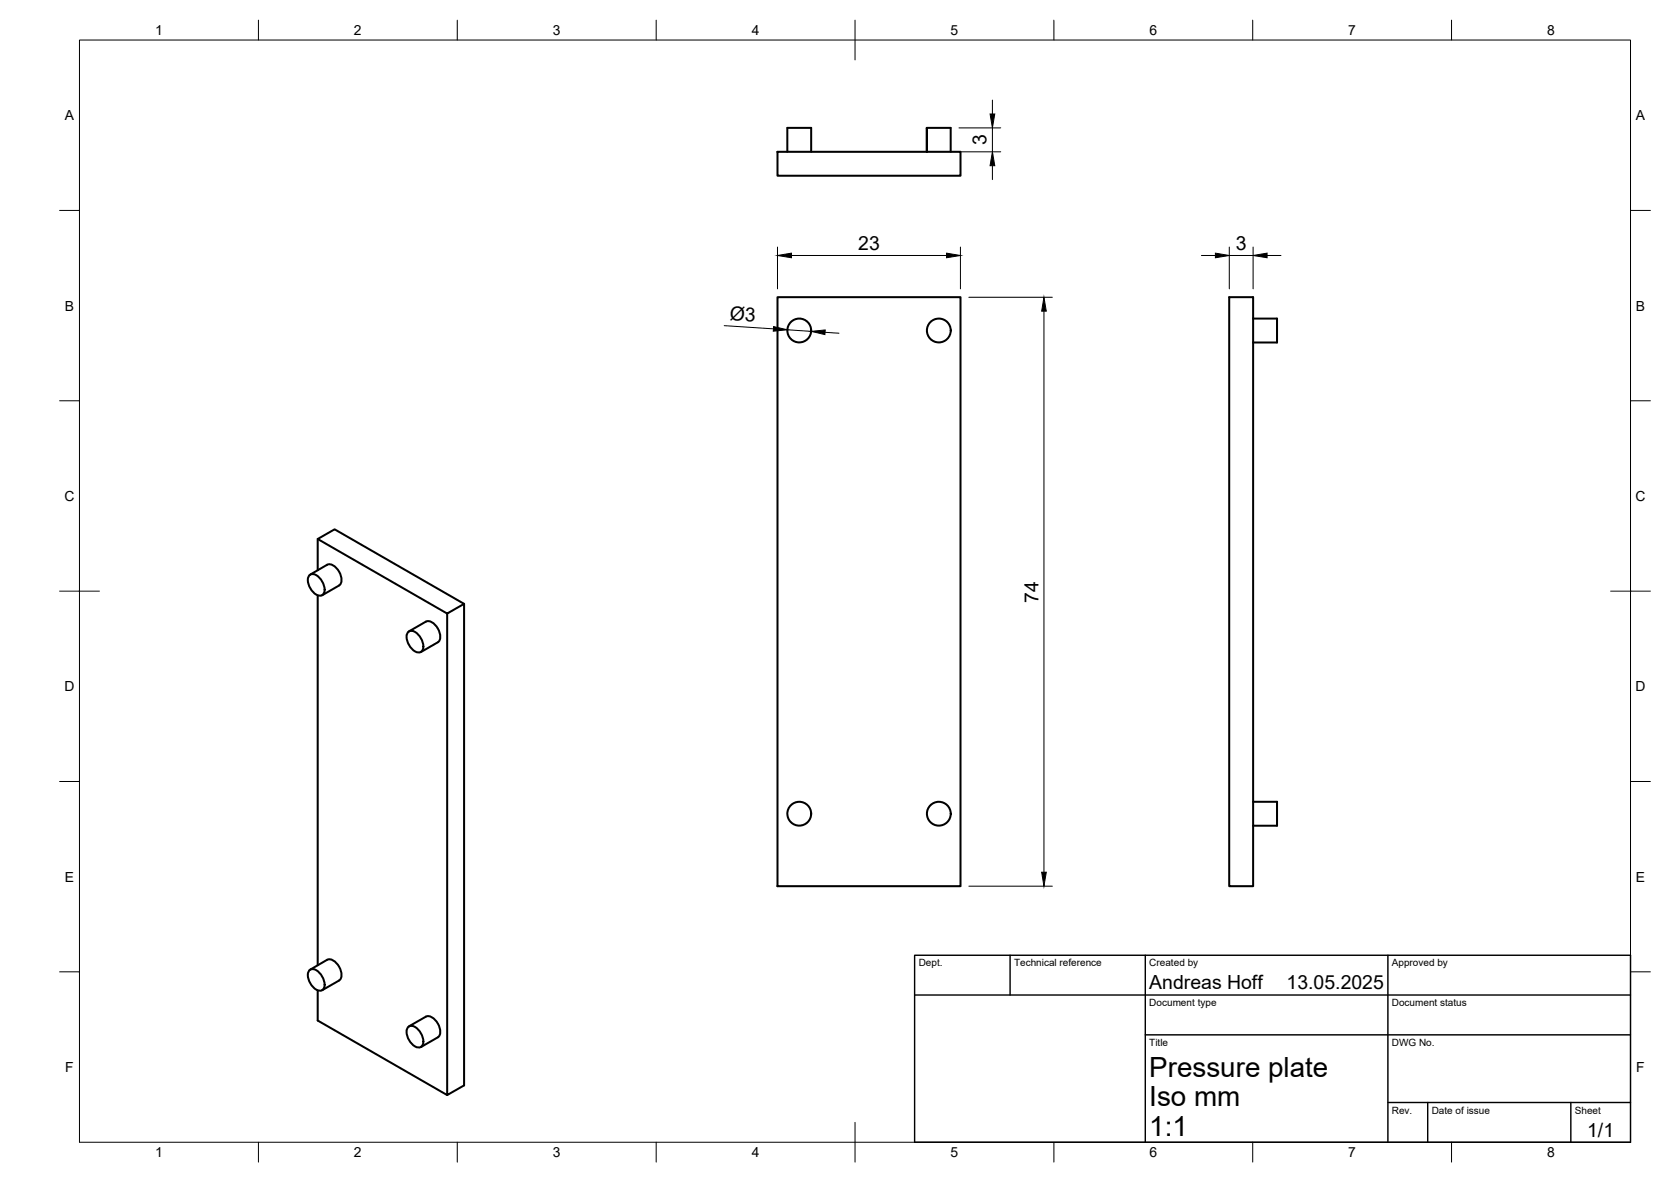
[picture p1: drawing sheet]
<svg xmlns="http://www.w3.org/2000/svg" width="420mm" height="297mm" viewBox="0 0 420 297" stroke-linecap="round" stroke-linejoin="round" font-family="sans-serif">
<!-- layer: Visible -->
<g fill="none" stroke="#000" stroke-width=".51">
<path d="M195.5 38.1h46v6.1h-46zM198 38.1v-6h6v6M233 32.1h6v6M233 32.1v6v-6M195.5 74.7h46v148h-46zM309.1 74.7h6v148h-6zM315.1 80.1h6v6h-6M79.9 135.5l4.2-2.5 32.6 18.8-4.3 2.4zM79.9 135.5v7.8M77.7 144.7a1.8 1.8 0 0 1 2.7 .6l.8 1.1a2.54 2.54 0 0 1-.2 3.2 2.74 2.74 0 0 1-3.1-2 3.2 3.2 0 0 1-.2-2.9zM78 144.4l4.3-2.5a2.98 2.98 0 0 1 3.3 2.4 2.29 2.29 0 0 1-.3 2.8M79.9 149.6v93"/>
<path d="M85.3 147.1l-4.3 2.5M102.5 159a1.8 1.8 0 0 1 2.8 .6l.7 1.1a2.54 2.54 0 0 1-.2 3.1 2.74 2.74 0 0 1-3.1-2 3.2 3.2 0 0 1-.2-2.8zM107.1 156.2l-4.3 2.5M107.1 156.2a2.98 2.98 0 0 1 3.3 2.4 2.29 2.29 0 0 1-.3 2.8l-4.3 2.5M116.7 151.8v121l-4.3 2.4v-121M315.1 201.5h6v6h-6M77.7 244a1.8 1.8 0 0 1 2.7 .6l.8 1.1a2.54 2.54 0 0 1-.2 3.1 2.74 2.74 0 0 1-3.1-2 3.2 3.2 0 0 1-.2-2.8zM78 243.7l4.3-2.5a2.98 2.98 0 0 1 3.3 2.4 2.29 2.29 0 0 1-.3 2.8l-4.3 2.4M79.9 248.9v7.6l32.5 18.7M102.5 258.2a1.8 1.8 0 0 1 2.8 .7l.7 1a2.54 2.54 0 0 1-.2 3.2 2.74 2.74 0 0 1-3.1-2 3.2 3.2 0 0 1-.2-2.9zM107.1 255.5l-4.3 2.4M107.1 255.5a2.98 2.98 0 0 1 3.3 2.3 2.29 2.29 0 0 1-.3 2.9l-4.3 2.4"/>
<circle cx="201" cy="83.1" r="3"/>
<circle cx="236.1" cy="83.1" r="3"/>
<circle cx="201" cy="204.5" r="3"/>
<circle cx="236.1" cy="204.5" r="3"/>
</g>
<!-- layer: BORDER -->
<g fill="none" stroke="#000" stroke-width=".25">
<path d="M20 10.1h390v276.9h-390zM65 5.1v5M115 5.1v5M165 5.1v5M215 5.1v10M265 5.1v5M315 5.1v5M365 5.1v5M15 52.9h5M410 52.9h5M15 100.7h5M410 100.7h5"/>
<path d="M15 148.6h10M405 148.6h10M15 196.4h5M410 196.4h5M15 244.2h5M410 244.2h5M65 287v5M115 287v5M165 287v5M215 282.1v9.9M265 287v5M315 287v5"/>
<path d="M365 287v5"/>
</g>
<!-- layer: TITLEBLOCK -->
<path d="M230 240.1h180v46.9h-180zM230 250h180M254 240.1v9.9M288 240.1v46.9M349 240.1v46.9M288 260.1h122M349 277.1h61M359 277.1v9.9M395 277.1v9.9" fill="none" stroke="#000" stroke-width=".36"/>
<!-- layer: FD_Dimensions -->
<g fill="none" stroke="#000" stroke-width=".25">
<path d="M241.1 32.1h10.5M241.1 38.1h10.5M249.5 25.2v3.4M249.5 32.1v6M249.5 41.6v3.5M195.5 62.1v10.5M199 64.2h39M241.5 62.1v10.5M243.6 74.7h21M262.5 78.2v141M302.1 64.2h3.5M309.1 64.2h6"/>
<path d="M309.1 62.1v10.5M315.1 62.1v10.5M318.6 64.2h3.5M182.1 81.8l12.4 .8M198 82.9l6 .4M207.5 83.5l3.4 .2M243.6 222.7h21"/>
</g>
<path d="M248.9 28.6h1.2l-.6 3.5zM249.5 38.1l.6 3.5h-1.2zM195.5 64.2l3.5-.6v1.2zM238 63.6l3.5 .6-3.5 .6zM262.5 74.7l.6 3.5h-1.2zM305.6 63.6l3.5 .6-3.5 .6zM315.1 64.2l3.5-.6v1.2zM194.5 82.1l3.5 .8-3.6 .3zM204 83.3l3.5-.4-.1 1.2zM261.9 219.2h1.2l-.6 3.5z" fill="#000" stroke="#000" stroke-width=".25"/>
<g font-size="7">
<text x="289" y="270.6">Pressure plate</text>
<text x="289" y="278.1">Iso mm</text>
<text x="289" y="285.5">1:1</text>
</g>
<g font-size="4.9">
<text x="248.1" y="36.5" transform="rotate(-90 248.1 36.5)">3</text>
<text x="215.8" y="62.7">23</text>
<text x="310.7" y="62.7">3</text>
<text x="183.4" y="80.4" transform="rotate(4 183.4 80.4)">Ø3</text>
<text x="261.1" y="151.4" transform="rotate(-90 261.1 151.4)">74</text>
<text x="289" y="248.5">Andreas Hoff</text>
<text x="323.5" y="248.5">13.05.2025</text>
<text x="399.1" y="285.7">1/1</text>
</g>
<g font-size="3.5">
<text x="39" y="8.8">1</text>
<text x="89" y="8.8">2</text>
<text x="139" y="8.8">3</text>
<text x="189" y="8.8">4</text>
<text x="239" y="8.8">5</text>
<text x="289" y="8.8">6</text>
<text x="339" y="8.8">7</text>
<text x="389" y="8.8">8</text>
<text x="16.3" y="30.2">A</text>
<text x="411.3" y="30.2">A</text>
<text x="16.3" y="78">B</text>
<text x="411.3" y="78">B</text>
<text x="16.2" y="125.9">C</text>
<text x="411.2" y="125.9">C</text>
<text x="16.2" y="173.7">D</text>
<text x="411.2" y="173.7">D</text>
<text x="16.3" y="221.6">E</text>
<text x="411.3" y="221.6">E</text>
<text x="16.4" y="269.4">F</text>
<text x="411.4" y="269.4">F</text>
<text x="39" y="290.8">1</text>
<text x="89" y="290.8">2</text>
<text x="139" y="290.8">3</text>
<text x="189" y="290.8">4</text>
<text x="239" y="290.8">5</text>
<text x="289" y="290.8">6</text>
<text x="339" y="290.8">7</text>
<text x="389" y="290.8">8</text>
</g>
<g font-size="2.5">
<text x="231" y="242.9">Dept.</text>
<text x="255" y="242.9">Technical reference</text>
<text x="289" y="242.9">Created by</text>
<text x="350" y="242.9">Approved by</text>
<text x="289" y="252.8">Document type</text>
<text x="350" y="252.8">Document status</text>
<text x="289" y="262.9">Title</text>
<text x="350" y="262.9">DWG No.</text>
<text x="350" y="279.9">Rev.</text>
<text x="360" y="279.9">Date of issue</text>
<text x="396" y="279.9">Sheet</text>
</g>
</svg>
